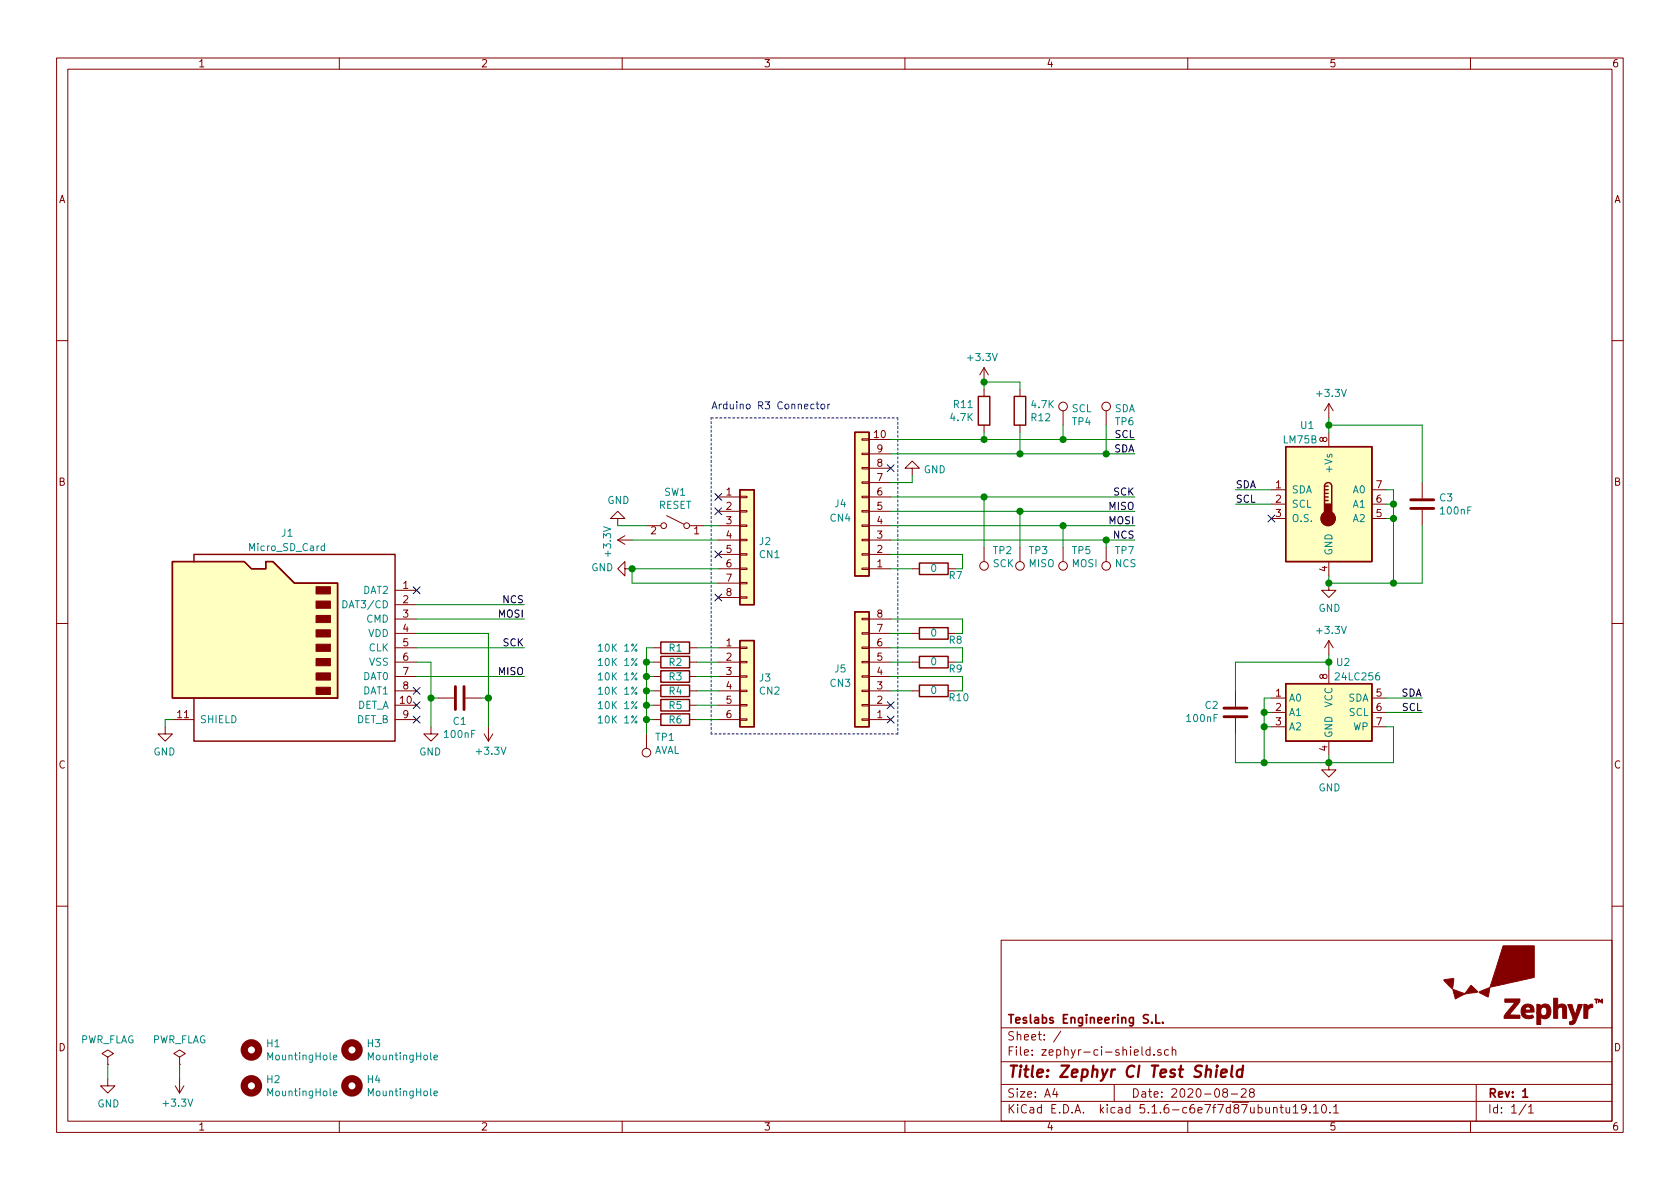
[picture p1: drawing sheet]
EESchema Schematic File Version 4
EELAYER 30 0
EELAYER END
$Descr A4 11693 8268
encoding utf-8
Sheet 1 1
Title "Zephyr CI Test Shield"
Date "2020-08-28"
Rev "1"
Comp "Teslabs Engineering S.L."
Comment1 ""
Comment2 ""
Comment3 ""
Comment4 ""
$EndDescr
$Comp
L Memory_EEPROM:24LC256 U2
U 1 1
P 9250 4950
F 0 "U2" H 9350 5300 50  0000 C CNN
F 1 "24LC256" H 9450 5200 50  0000 C CNN
F 2 "Package_SO:SOIC-8_3.9x4.9mm_P1.27mm" H 9250 4950 50  0001 C CNN
F 3 "http://ww1.microchip.com/downloads/en/devicedoc/21203m.pdf" H 9250 4950 50  0001 C CNN
F 4 "C5458" H 9250 4950 50  0001 C CNN "JLCPCB"
F 5 "579-24LC256T-I/SN" H 9250 4950 50  0001 C CNN "MOUSER"
	1    9250 4950
	1    0    0    -1  
$EndComp
$Comp
L power:GND #PWR014
U 1 1
P 9250 5300
F 0 "#PWR014" H 9250 5050 50  0001 C CNN
F 1 "GND" H 9255 5127 50  0000 C CNN
F 2 "" H 9250 5300 50  0001 C CNN
F 3 "" H 9250 5300 50  0001 C CNN
	1    9250 5300
	1    0    0    -1  
$EndComp
$Comp
L power:+3.3V #PWR013
U 1 1
P 9250 4550
F 0 "#PWR013" H 9250 4400 50  0001 C CNN
F 1 "+3.3V" H 9265 4723 50  0000 C CNN
F 2 "" H 9250 4550 50  0001 C CNN
F 3 "" H 9250 4550 50  0001 C CNN
	1    9250 4550
	1    0    0    -1  
$EndComp
Wire Wire Line
	8850 4850 8800 4850
Wire Wire Line
	8800 4850 8800 4950
Wire Wire Line
	8800 4950 8850 4950
Wire Wire Line
	8800 4950 8800 5050
Wire Wire Line
	8800 5050 8850 5050
Connection ~ 8800 4950
Wire Wire Line
	8800 5050 8800 5300
Connection ~ 8800 5050
Wire Wire Line
	9250 5300 9250 5250
Wire Wire Line
	9650 5050 9700 5050
Wire Wire Line
	9700 5050 9700 5300
Wire Wire Line
	9650 4950 9900 4950
Wire Wire Line
	9650 4850 9900 4850
Text Label 9900 4950 2    50   ~ 0
SCL
Text Label 9900 4850 2    50   ~ 0
SDA
$Comp
L Device:C C2
U 1 1
P 8600 4950
F 0 "C2" H 8714 4904 50  0000 L CNN
F 1 "100nF" H 8714 4995 50  0000 L CNN
F 2 "Capacitor_SMD:C_0805_2012Metric_Pad1.15x1.40mm_HandSolder" H 8638 4800 50  0001 C CNN
F 3 "~" H 8600 4950 50  0001 C CNN
F 4 "C49678" H 8600 4950 50  0001 C CNN "JLCPCB"
	1    8600 4950
	-1   0    0    1   
$EndComp
Wire Wire Line
	9250 4600 9250 4650
$Comp
L Device:R R10
U 1 1
P 6500 4800
F 0 "R10" V 6450 4700 50  0000 R CNN
F 1 "0" V 6500 4800 50  0000 C CNN
F 2 "Resistor_SMD:R_0805_2012Metric_Pad1.15x1.40mm_HandSolder" V 6430 4800 50  0001 C CNN
F 3 "~" H 6500 4800 50  0001 C CNN
F 4 "C17477" H 6500 4800 50  0001 C CNN "JLCPCB"
	1    6500 4800
	0    -1   -1   0   
$EndComp
Wire Wire Line
	6200 4800 6350 4800
Wire Wire Line
	6200 4700 6700 4700
Wire Wire Line
	6700 4700 6700 4800
Wire Wire Line
	6700 4800 6650 4800
Wire Wire Line
	6350 4600 6200 4600
Wire Wire Line
	6200 4500 6700 4500
Wire Wire Line
	6700 4500 6700 4600
Wire Wire Line
	6700 4600 6650 4600
Wire Wire Line
	6200 4400 6350 4400
Wire Wire Line
	6200 4300 6700 4300
Wire Wire Line
	6700 4300 6700 4400
Wire Wire Line
	6700 4400 6650 4400
$Comp
L Device:R R9
U 1 1
P 6500 4600
F 0 "R9" V 6450 4500 50  0000 R CNN
F 1 "0" V 6500 4600 50  0000 C CNN
F 2 "Resistor_SMD:R_0805_2012Metric_Pad1.15x1.40mm_HandSolder" V 6430 4600 50  0001 C CNN
F 3 "~" H 6500 4600 50  0001 C CNN
F 4 "C17477" H 6500 4600 50  0001 C CNN "JLCPCB"
	1    6500 4600
	0    -1   -1   0   
$EndComp
$Comp
L Device:R R8
U 1 1
P 6500 4400
F 0 "R8" V 6450 4300 50  0000 R CNN
F 1 "0" V 6500 4400 50  0000 C CNN
F 2 "Resistor_SMD:R_0805_2012Metric_Pad1.15x1.40mm_HandSolder" V 6430 4400 50  0001 C CNN
F 3 "~" H 6500 4400 50  0001 C CNN
F 4 "C17477" H 6500 4400 50  0001 C CNN "JLCPCB"
	1    6500 4400
	0    -1   -1   0   
$EndComp
$Comp
L Device:R R7
U 1 1
P 6500 3950
F 0 "R7" V 6450 3850 50  0000 R CNN
F 1 "0" V 6500 3950 50  0000 C CNN
F 2 "Resistor_SMD:R_0805_2012Metric_Pad1.15x1.40mm_HandSolder" V 6430 3950 50  0001 C CNN
F 3 "~" H 6500 3950 50  0001 C CNN
F 4 "C17477" H 6500 3950 50  0001 C CNN "JLCPCB"
	1    6500 3950
	0    -1   -1   0   
$EndComp
Wire Wire Line
	6200 3950 6350 3950
Wire Wire Line
	6200 3850 6700 3850
Wire Wire Line
	6700 3850 6700 3950
Wire Wire Line
	6700 3950 6650 3950
$Comp
L Device:R R11
U 1 1
P 6850 2850
F 0 "R11" H 6919 2896 50  0000 L CNN
F 1 "4.7K" H 6919 2805 50  0000 L CNN
F 2 "Resistor_SMD:R_0805_2012Metric_Pad1.15x1.40mm_HandSolder" V 6780 2850 50  0001 C CNN
F 3 "~" H 6850 2850 50  0001 C CNN
F 4 "C17673" H 6850 2850 50  0001 C CNN "JLCPCB"
	1    6850 2850
	-1   0    0    -1  
$EndComp
$Comp
L Device:R R12
U 1 1
P 7100 2850
F 0 "R12" H 7030 2804 50  0000 R CNN
F 1 "4.7K" H 7030 2895 50  0000 R CNN
F 2 "Resistor_SMD:R_0805_2012Metric_Pad1.15x1.40mm_HandSolder" V 7030 2850 50  0001 C CNN
F 3 "~" H 7100 2850 50  0001 C CNN
F 4 "C17673" H 7100 2850 50  0001 C CNN "JLCPCB"
	1    7100 2850
	-1   0    0    -1  
$EndComp
$Comp
L power:+3.3V #PWR010
U 1 1
P 6850 2650
F 0 "#PWR010" H 6850 2500 50  0001 C CNN
F 1 "+3.3V" H 6865 2823 50  0000 C CNN
F 2 "" H 6850 2650 50  0001 C CNN
F 3 "" H 6850 2650 50  0001 C CNN
	1    6850 2650
	-1   0    0    -1  
$EndComp
Wire Wire Line
	6200 3050 6850 3050
Wire Wire Line
	6850 3050 6850 3000
Wire Wire Line
	6200 3150 7100 3150
Wire Wire Line
	7100 3150 7100 3000
Wire Wire Line
	6850 3050 7400 3050
Connection ~ 6850 3050
Wire Wire Line
	7100 3150 7700 3150
Connection ~ 7100 3150
Wire Wire Line
	7100 2700 7100 2650
Wire Wire Line
	6850 2700 6850 2650
Wire Wire Line
	6850 2650 7100 2650
Connection ~ 6850 2650
Text Label 7900 3150 2    50   ~ 0
SDA
Text Label 7900 3050 2    50   ~ 0
SCL
Wire Wire Line
	6200 3750 7700 3750
Wire Wire Line
	6200 3650 7400 3650
Wire Wire Line
	6200 3550 7100 3550
Wire Wire Line
	6200 3450 6850 3450
Text Label 7900 3450 2    50   ~ 0
SCK
Text Label 7900 3550 2    50   ~ 0
MISO
Text Label 7900 3650 2    50   ~ 0
MOSI
Text Label 7900 3750 2    50   ~ 0
NCS
$Comp
L power:+3.3V #PWR03
U 1 1
P 1250 7500
F 0 "#PWR03" H 1250 7350 50  0001 C CNN
F 1 "+3.3V" H 1265 7673 50  0000 C CNN
F 2 "" H 1250 7500 50  0001 C CNN
F 3 "" H 1250 7500 50  0001 C CNN
	1    1250 7500
	-1   0    0    1   
$EndComp
$Comp
L power:GND #PWR01
U 1 1
P 750 7500
F 0 "#PWR01" H 750 7250 50  0001 C CNN
F 1 "GND" H 755 7327 50  0000 C CNN
F 2 "" H 750 7500 50  0001 C CNN
F 3 "" H 750 7500 50  0001 C CNN
	1    750  7500
	1    0    0    -1  
$EndComp
$Comp
L power:PWR_FLAG #FLG02
U 1 1
P 1250 7400
F 0 "#FLG02" H 1250 7475 50  0001 C CNN
F 1 "PWR_FLAG" H 1250 7573 50  0000 C CNN
F 2 "" H 1250 7400 50  0001 C CNN
F 3 "~" H 1250 7400 50  0001 C CNN
	1    1250 7400
	1    0    0    -1  
$EndComp
Wire Wire Line
	1250 7400 1250 7500
$Comp
L power:PWR_FLAG #FLG01
U 1 1
P 750 7400
F 0 "#FLG01" H 750 7475 50  0001 C CNN
F 1 "PWR_FLAG" H 750 7573 50  0000 C CNN
F 2 "" H 750 7400 50  0001 C CNN
F 3 "~" H 750 7400 50  0001 C CNN
	1    750  7400
	1    0    0    -1  
$EndComp
Wire Wire Line
	750  7400 750  7500
$Comp
L Sensor_Temperature:LM75B U1
U 1 1
P 9250 3500
F 0 "U1" H 9100 4050 50  0000 C CNN
F 1 "LM75B" H 9050 3950 50  0000 C CNN
F 2 "Package_SO:SOIC-8_3.9x4.9mm_P1.27mm" H 9250 3500 50  0001 C CNN
F 3 "http://www.ti.com/lit/ds/symlink/lm75b.pdf" H 9250 3500 50  0001 C CNN
F 4 "C34565" H 9250 3500 50  0001 C CNN "JLCPCB"
F 5 "926-LM75BIMX-3/NOPB" H 9250 3500 50  0001 C CNN "MOUSER"
	1    9250 3500
	1    0    0    -1  
$EndComp
Wire Wire Line
	8850 3400 8600 3400
Wire Wire Line
	8850 3500 8600 3500
Wire Wire Line
	9650 3400 9700 3400
Wire Wire Line
	9700 3600 9650 3600
Wire Wire Line
	9700 3400 9700 3500
Wire Wire Line
	9650 3500 9700 3500
Connection ~ 9700 3500
Wire Wire Line
	9700 3500 9700 3600
Wire Wire Line
	9250 4000 9250 4050
$Comp
L power:GND #PWR012
U 1 1
P 9250 4050
F 0 "#PWR012" H 9250 3800 50  0001 C CNN
F 1 "GND" H 9255 3877 50  0000 C CNN
F 2 "" H 9250 4050 50  0001 C CNN
F 3 "" H 9250 4050 50  0001 C CNN
	1    9250 4050
	1    0    0    -1  
$EndComp
Wire Wire Line
	9700 3600 9700 4050
Connection ~ 9700 3600
$Comp
L power:+3.3V #PWR011
U 1 1
P 9250 2900
F 0 "#PWR011" H 9250 2750 50  0001 C CNN
F 1 "+3.3V" H 9265 3073 50  0000 C CNN
F 2 "" H 9250 2900 50  0001 C CNN
F 3 "" H 9250 2900 50  0001 C CNN
	1    9250 2900
	1    0    0    -1  
$EndComp
$Comp
L Device:C C3
U 1 1
P 9900 3500
F 0 "C3" H 10015 3546 50  0000 L CNN
F 1 "100nF" H 10015 3455 50  0000 L CNN
F 2 "Capacitor_SMD:C_0805_2012Metric_Pad1.15x1.40mm_HandSolder" H 9938 3350 50  0001 C CNN
F 3 "~" H 9900 3500 50  0001 C CNN
F 4 "C49678" H 9900 3500 50  0001 C CNN "JLCPCB"
	1    9900 3500
	1    0    0    -1  
$EndComp
NoConn ~ 8850 3600
Text Label 8600 3400 0    50   ~ 0
SDA
Text Label 8600 3500 0    50   ~ 0
SCL
$Comp
L Connector:Micro_SD_Card_Det J1
U 1 1
P 2000 4500
F 0 "J1" H 2000 5300 50  0000 C CNN
F 1 "Micro_SD_Card" H 2000 5200 50  0000 C CNN
F 2 "Connector_Card:microSD_HC_Hirose_DM3AT-SF-PEJM5" H 3150 4800 50  0001 C CNN
F 3 "~" H 2000 4500 50  0001 C CNN
F 4 "DNP" H 2000 4500 50  0001 C CNN "JLCPCB"
F 5 "798-DM3AT-SF-PEJM5" H 2000 4500 50  0001 C CNN "MOUSER"
	1    2000 4500
	-1   0    0    -1  
$EndComp
$Comp
L power:+3.3V #PWR07
U 1 1
P 4400 3750
F 0 "#PWR07" H 4400 3600 50  0001 C CNN
F 1 "+3.3V" H 4415 3923 50  0000 C CNN
F 2 "" H 4400 3750 50  0001 C CNN
F 3 "" H 4400 3750 50  0001 C CNN
	1    4400 3750
	0    -1   1    0   
$EndComp
Wire Wire Line
	4400 3750 5000 3750
$Comp
L Switch:SW_SPST SW1
U 1 1
P 4700 3650
F 0 "SW1" H 4700 3885 50  0000 C CNN
F 1 "RESET" H 4700 3794 50  0000 C CNN
F 2 "Button_Switch_SMD:SW_SPST_TL3342" H 4700 3650 50  0001 C CNN
F 3 "~" H 4700 3650 50  0001 C CNN
F 4 "C318884" H 4700 3650 50  0001 C CNN "JLCPCB"
F 5 "612-TL3342F260QG" H 4700 3650 50  0001 C CNN "MOUSER"
	1    4700 3650
	-1   0    0    -1  
$EndComp
Wire Wire Line
	5000 3650 4900 3650
Wire Wire Line
	4500 3650 4300 3650
$Comp
L power:GND #PWR06
U 1 1
P 4300 3650
F 0 "#PWR06" H 4300 3400 50  0001 C CNN
F 1 "GND" H 4305 3477 50  0000 C CNN
F 2 "" H 4300 3650 50  0001 C CNN
F 3 "" H 4300 3650 50  0001 C CNN
	1    4300 3650
	1    0    0    1   
$EndComp
Wire Wire Line
	2900 4300 3650 4300
Wire Wire Line
	2900 4200 3650 4200
Wire Wire Line
	2900 4500 3650 4500
Wire Wire Line
	2900 4700 3650 4700
Wire Wire Line
	2900 4600 3000 4600
Wire Wire Line
	3000 4600 3000 4850
Wire Wire Line
	2900 4400 3400 4400
Wire Wire Line
	3400 4400 3400 4850
NoConn ~ 2900 4100
NoConn ~ 2900 4800
Wire Wire Line
	1200 5000 1150 5000
Wire Wire Line
	1150 5000 1150 5050
$Comp
L power:GND #PWR02
U 1 1
P 1150 5050
F 0 "#PWR02" H 1150 4800 50  0001 C CNN
F 1 "GND" H 1155 4877 50  0000 C CNN
F 2 "" H 1150 5050 50  0001 C CNN
F 3 "" H 1150 5050 50  0001 C CNN
	1    1150 5050
	-1   0    0    -1  
$EndComp
Text Label 3650 4300 2    50   ~ 0
MOSI
Text Label 3650 4200 2    50   ~ 0
NCS
Text Label 3650 4500 2    50   ~ 0
SCK
Text Label 3650 4700 2    50   ~ 0
MISO
$Comp
L power:GND #PWR04
U 1 1
P 3000 5050
F 0 "#PWR04" H 3000 4800 50  0001 C CNN
F 1 "GND" H 3005 4877 50  0000 C CNN
F 2 "" H 3000 5050 50  0001 C CNN
F 3 "" H 3000 5050 50  0001 C CNN
	1    3000 5050
	-1   0    0    -1  
$EndComp
$Comp
L Device:C C1
U 1 1
P 3200 4850
F 0 "C1" V 3360 4850 50  0000 C CNN
F 1 "100nF" V 3451 4850 50  0000 C CNN
F 2 "Capacitor_SMD:C_0805_2012Metric_Pad1.15x1.40mm_HandSolder" H 3238 4700 50  0001 C CNN
F 3 "~" H 3200 4850 50  0001 C CNN
F 4 "C49678" H 3200 4850 50  0001 C CNN "JLCPCB"
	1    3200 4850
	0    -1   1    0   
$EndComp
$Comp
L power:+3.3V #PWR05
U 1 1
P 3400 5050
F 0 "#PWR05" H 3400 4900 50  0001 C CNN
F 1 "+3.3V" H 3415 5223 50  0000 C CNN
F 2 "" H 3400 5050 50  0001 C CNN
F 3 "" H 3400 5050 50  0001 C CNN
	1    3400 5050
	1    0    0    1   
$EndComp
Wire Wire Line
	3350 4850 3400 4850
Connection ~ 3400 4850
Wire Wire Line
	3400 4850 3400 5050
Wire Wire Line
	3050 4850 3000 4850
Connection ~ 3000 4850
Wire Wire Line
	3000 4850 3000 5050
$Comp
L Connector:TestPoint TP5
U 1 1
P 7400 3800
F 0 "TP5" H 7342 3826 50  0000 R CNN
F 1 "MOSI" H 7342 3917 50  0000 R CNN
F 2 "TestPoint:TestPoint_Pad_D1.0mm" H 7600 3800 50  0001 C CNN
F 3 "~" H 7600 3800 50  0001 C CNN
F 4 "DNP" H 7400 3800 50  0001 C CNN "JLCPCB"
F 5 "DNP" H 7400 3800 50  0001 C CNN "MOUSER"
	1    7400 3800
	-1   0    0    1   
$EndComp
$Comp
L Connector:TestPoint TP7
U 1 1
P 7700 3800
F 0 "TP7" H 7642 3826 50  0000 R CNN
F 1 "NCS" H 7642 3917 50  0000 R CNN
F 2 "TestPoint:TestPoint_Pad_D1.0mm" H 7900 3800 50  0001 C CNN
F 3 "~" H 7900 3800 50  0001 C CNN
F 4 "DNP" H 7700 3800 50  0001 C CNN "JLCPCB"
F 5 "DNP" H 7700 3800 50  0001 C CNN "MOUSER"
	1    7700 3800
	-1   0    0    1   
$EndComp
Wire Wire Line
	7700 3800 7700 3750
Connection ~ 7700 3750
Wire Wire Line
	7700 3750 7900 3750
Wire Wire Line
	7400 3800 7400 3650
Connection ~ 7400 3650
Wire Wire Line
	7400 3650 7900 3650
Wire Wire Line
	7100 3800 7100 3550
Connection ~ 7100 3550
Wire Wire Line
	7100 3550 7900 3550
Wire Wire Line
	6850 3800 6850 3450
Connection ~ 6850 3450
Wire Wire Line
	6850 3450 7900 3450
$Comp
L Connector:TestPoint TP4
U 1 1
P 7400 2950
F 0 "TP4" H 7342 2976 50  0000 R CNN
F 1 "SCL" H 7342 3067 50  0000 R CNN
F 2 "TestPoint:TestPoint_Pad_D1.0mm" H 7600 2950 50  0001 C CNN
F 3 "~" H 7600 2950 50  0001 C CNN
F 4 "DNP" H 7400 2950 50  0001 C CNN "JLCPCB"
F 5 "DNP" H 7400 2950 50  0001 C CNN "MOUSER"
	1    7400 2950
	-1   0    0    -1  
$EndComp
$Comp
L Connector:TestPoint TP6
U 1 1
P 7700 2950
F 0 "TP6" H 7642 2976 50  0000 R CNN
F 1 "SDA" H 7642 3067 50  0000 R CNN
F 2 "TestPoint:TestPoint_Pad_D1.0mm" H 7900 2950 50  0001 C CNN
F 3 "~" H 7900 2950 50  0001 C CNN
F 4 "DNP" H 7700 2950 50  0001 C CNN "JLCPCB"
F 5 "DNP" H 7700 2950 50  0001 C CNN "MOUSER"
	1    7700 2950
	-1   0    0    -1  
$EndComp
Wire Wire Line
	7700 2950 7700 3150
Connection ~ 7700 3150
Wire Wire Line
	7700 3150 7900 3150
Wire Wire Line
	7400 2950 7400 3050
Connection ~ 7400 3050
Wire Wire Line
	7400 3050 7900 3050
$Comp
L Device:R R6
U 1 1
P 4700 5000
F 0 "R6" V 4700 5050 50  0000 R CNN
F 1 "10K 1%" V 4700 5400 50  0000 C CNN
F 2 "Resistor_SMD:R_0805_2012Metric_Pad1.15x1.40mm_HandSolder" V 4630 5000 50  0001 C CNN
F 3 "~" H 4700 5000 50  0001 C CNN
F 4 "C17414" H 4700 5000 50  0001 C CNN "JLCPCB"
	1    4700 5000
	0    -1   1    0   
$EndComp
$Comp
L Device:R R5
U 1 1
P 4700 4900
F 0 "R5" V 4700 4950 50  0000 R CNN
F 1 "10K 1%" V 4700 5300 50  0000 C CNN
F 2 "Resistor_SMD:R_0805_2012Metric_Pad1.15x1.40mm_HandSolder" V 4630 4900 50  0001 C CNN
F 3 "~" H 4700 4900 50  0001 C CNN
F 4 "C17414" H 4700 4900 50  0001 C CNN "JLCPCB"
	1    4700 4900
	0    -1   1    0   
$EndComp
$Comp
L Device:R R4
U 1 1
P 4700 4800
F 0 "R4" V 4700 4850 50  0000 R CNN
F 1 "10K 1%" V 4700 5200 50  0000 C CNN
F 2 "Resistor_SMD:R_0805_2012Metric_Pad1.15x1.40mm_HandSolder" V 4630 4800 50  0001 C CNN
F 3 "~" H 4700 4800 50  0001 C CNN
F 4 "C17414" H 4700 4800 50  0001 C CNN "JLCPCB"
	1    4700 4800
	0    -1   1    0   
$EndComp
$Comp
L Device:R R3
U 1 1
P 4700 4700
F 0 "R3" V 4700 4750 50  0000 R CNN
F 1 "10K 1%" V 4700 5100 50  0000 C CNN
F 2 "Resistor_SMD:R_0805_2012Metric_Pad1.15x1.40mm_HandSolder" V 4630 4700 50  0001 C CNN
F 3 "~" H 4700 4700 50  0001 C CNN
F 4 "C17414" H 4700 4700 50  0001 C CNN "JLCPCB"
	1    4700 4700
	0    -1   1    0   
$EndComp
$Comp
L Device:R R2
U 1 1
P 4700 4600
F 0 "R2" V 4700 4650 50  0000 R CNN
F 1 "10K 1%" V 4700 5000 50  0000 C CNN
F 2 "Resistor_SMD:R_0805_2012Metric_Pad1.15x1.40mm_HandSolder" V 4630 4600 50  0001 C CNN
F 3 "~" H 4700 4600 50  0001 C CNN
F 4 "C17414" H 4700 4600 50  0001 C CNN "JLCPCB"
	1    4700 4600
	0    -1   1    0   
$EndComp
$Comp
L Device:R R1
U 1 1
P 4700 4500
F 0 "R1" V 4700 4550 50  0000 R CNN
F 1 "10K 1%" V 4700 4900 50  0000 C CNN
F 2 "Resistor_SMD:R_0805_2012Metric_Pad1.15x1.40mm_HandSolder" V 4630 4500 50  0001 C CNN
F 3 "~" H 4700 4500 50  0001 C CNN
F 4 "C17414" H 4700 4500 50  0001 C CNN "JLCPCB"
	1    4700 4500
	0    -1   1    0   
$EndComp
Wire Wire Line
	5000 4500 4850 4500
Wire Wire Line
	5000 4600 4850 4600
Wire Wire Line
	5000 4700 4850 4700
Wire Wire Line
	5000 4800 4850 4800
Wire Wire Line
	5000 4900 4850 4900
Wire Wire Line
	5000 5000 4850 5000
Wire Wire Line
	4550 5000 4500 5000
Wire Wire Line
	4500 5000 4500 4900
Wire Wire Line
	4500 4500 4550 4500
Wire Wire Line
	4550 4600 4500 4600
Connection ~ 4500 4600
Wire Wire Line
	4500 4600 4500 4500
Wire Wire Line
	4550 4700 4500 4700
Connection ~ 4500 4700
Wire Wire Line
	4500 4700 4500 4600
Wire Wire Line
	4550 4800 4500 4800
Connection ~ 4500 4800
Wire Wire Line
	4500 4800 4500 4700
Wire Wire Line
	4550 4900 4500 4900
Connection ~ 4500 4900
Wire Wire Line
	4500 4900 4500 4800
Wire Wire Line
	8600 5100 8600 5300
Wire Wire Line
	8600 5300 8800 5300
Wire Wire Line
	8800 5300 9250 5300
Connection ~ 8800 5300
Connection ~ 9250 5300
Wire Wire Line
	9700 5300 9250 5300
Wire Wire Line
	9250 4600 8600 4600
Wire Wire Line
	8600 4600 8600 4800
Connection ~ 9250 4600
Wire Wire Line
	9250 4550 9250 4600
Wire Wire Line
	9700 4050 9250 4050
Connection ~ 9250 4050
Wire Wire Line
	9250 2900 9250 2950
Wire Wire Line
	9250 2950 9900 2950
Wire Wire Line
	9900 2950 9900 3350
Connection ~ 9250 2950
Wire Wire Line
	9250 2950 9250 3000
Wire Wire Line
	9900 3650 9900 4050
Wire Wire Line
	9900 4050 9700 4050
Connection ~ 9700 4050
$Comp
L Connector_Generic:Conn_01x08 J2
U 1 1
P 5200 3750
F 0 "J2" H 5280 3742 50  0000 L CNN
F 1 "CN1" H 5280 3651 50  0000 L CNN
F 2 "Connector_PinHeader_2.54mm:PinHeader_1x08_P2.54mm_Vertical" H 5200 3750 50  0001 C CNN
F 3 "~" H 5200 3750 50  0001 C CNN
F 4 "DNP" H 5200 3750 50  0001 C CNN "JLCPCB"
F 5 "649-1012937890801BLF" H 5200 3750 50  0001 C CNN "MOUSER"
	1    5200 3750
	1    0    0    -1  
$EndComp
NoConn ~ 5000 3550
$Comp
L Connector_Generic:Conn_01x06 J3
U 1 1
P 5200 4700
F 0 "J3" H 5280 4692 50  0000 L CNN
F 1 "CN2" H 5280 4601 50  0000 L CNN
F 2 "Connector_PinHeader_2.54mm:PinHeader_1x06_P2.54mm_Vertical" H 5200 4700 50  0001 C CNN
F 3 "~" H 5200 4700 50  0001 C CNN
F 4 "DNP" H 5200 4700 50  0001 C CNN "JLCPCB"
F 5 "649-1012937890601BLF" H 5200 4700 50  0001 C CNN "MOUSER"
	1    5200 4700
	1    0    0    -1  
$EndComp
NoConn ~ 5000 3450
NoConn ~ 5000 3850
NoConn ~ 5000 4150
$Comp
L power:GND #PWR08
U 1 1
P 4400 3950
F 0 "#PWR08" H 4400 3700 50  0001 C CNN
F 1 "GND" V 4405 3822 50  0000 R CNN
F 2 "" H 4400 3950 50  0001 C CNN
F 3 "" H 4400 3950 50  0001 C CNN
	1    4400 3950
	0    1    -1   0   
$EndComp
Wire Wire Line
	4400 3950 5000 3950
Wire Wire Line
	5000 4050 4400 4050
Wire Wire Line
	4400 4050 4400 3950
Connection ~ 4400 3950
$Comp
L Connector_Generic:Conn_01x10 J4
U 1 1
P 6000 3550
F 0 "J4" H 6150 3500 50  0000 C CNN
F 1 "CN4" H 6150 3600 50  0000 C CNN
F 2 "Connector_PinHeader_2.54mm:PinHeader_1x10_P2.54mm_Vertical" H 6000 3550 50  0001 C CNN
F 3 "~" H 6000 3550 50  0001 C CNN
F 4 "DNP" H 6000 3550 50  0001 C CNN "JLCPCB"
F 5 "649-1012937891001BLF" H 6000 3550 50  0001 C CNN "MOUSER"
	1    6000 3550
	-1   0    0    1   
$EndComp
NoConn ~ 6200 5000
NoConn ~ 6200 4900
$Comp
L Connector_Generic:Conn_01x08 J5
U 1 1
P 6000 4700
F 0 "J5" H 6150 4650 50  0000 C CNN
F 1 "CN3" H 6150 4750 50  0000 C CNN
F 2 "Connector_PinHeader_2.54mm:PinHeader_1x08_P2.54mm_Vertical" H 6000 4700 50  0001 C CNN
F 3 "~" H 6000 4700 50  0001 C CNN
F 4 "DNP" H 6000 4700 50  0001 C CNN "JLCPCB"
F 5 "649-1012937890802BLF" H 6000 4700 50  0001 C CNN "MOUSER"
	1    6000 4700
	-1   0    0    1   
$EndComp
$Comp
L Connector:TestPoint TP3
U 1 1
P 7100 3800
F 0 "TP3" H 7042 3826 50  0000 R CNN
F 1 "MISO" H 7042 3917 50  0000 R CNN
F 2 "TestPoint:TestPoint_Pad_D1.0mm" H 7300 3800 50  0001 C CNN
F 3 "~" H 7300 3800 50  0001 C CNN
F 4 "DNP" H 7100 3800 50  0001 C CNN "JLCPCB"
F 5 "DNP" H 7100 3800 50  0001 C CNN "MOUSER"
	1    7100 3800
	-1   0    0    1   
$EndComp
$Comp
L Connector:TestPoint TP2
U 1 1
P 6850 3800
F 0 "TP2" H 6792 3826 50  0000 R CNN
F 1 "SCK" H 6792 3917 50  0000 R CNN
F 2 "TestPoint:TestPoint_Pad_D1.0mm" H 7050 3800 50  0001 C CNN
F 3 "~" H 7050 3800 50  0001 C CNN
F 4 "DNP" H 6850 3800 50  0001 C CNN "JLCPCB"
F 5 "DNP" H 6850 3800 50  0001 C CNN "MOUSER"
	1    6850 3800
	-1   0    0    1   
$EndComp
$Comp
L Mechanical:MountingHole H1
U 1 1
P 1750 7300
F 0 "H1" H 1850 7346 50  0000 L CNN
F 1 "MountingHole" H 1850 7255 50  0000 L CNN
F 2 "zephyr-ci-shield:MountingHole_3.2mm" H 1750 7300 50  0001 C CNN
F 3 "~" H 1750 7300 50  0001 C CNN
F 4 "DNP" H 1750 7300 50  0001 C CNN "JLCPCB"
F 5 "DNP" H 1750 7300 50  0001 C CNN "MOUSER"
	1    1750 7300
	1    0    0    -1  
$EndComp
$Comp
L Mechanical:MountingHole H2
U 1 1
P 1750 7550
F 0 "H2" H 1850 7596 50  0000 L CNN
F 1 "MountingHole" H 1850 7505 50  0000 L CNN
F 2 "zephyr-ci-shield:MountingHole_3.2mm" H 1750 7550 50  0001 C CNN
F 3 "~" H 1750 7550 50  0001 C CNN
F 4 "DNP" H 1750 7550 50  0001 C CNN "JLCPCB"
F 5 "DNP" H 1750 7550 50  0001 C CNN "MOUSER"
	1    1750 7550
	1    0    0    -1  
$EndComp
$Comp
L Mechanical:MountingHole H3
U 1 1
P 2450 7300
F 0 "H3" H 2550 7346 50  0000 L CNN
F 1 "MountingHole" H 2550 7255 50  0000 L CNN
F 2 "zephyr-ci-shield:MountingHole_3.2mm" H 2450 7300 50  0001 C CNN
F 3 "~" H 2450 7300 50  0001 C CNN
F 4 "DNP" H 2450 7300 50  0001 C CNN "JLCPCB"
F 5 "DNP" H 2450 7300 50  0001 C CNN "MOUSER"
	1    2450 7300
	1    0    0    -1  
$EndComp
$Comp
L Mechanical:MountingHole H4
U 1 1
P 2450 7550
F 0 "H4" H 2550 7596 50  0000 L CNN
F 1 "MountingHole" H 2550 7505 50  0000 L CNN
F 2 "zephyr-ci-shield:MountingHole_3.2mm" H 2450 7550 50  0001 C CNN
F 3 "~" H 2450 7550 50  0001 C CNN
F 4 "DNP" H 2450 7550 50  0001 C CNN "JLCPCB"
F 5 "DNP" H 2450 7550 50  0001 C CNN "MOUSER"
	1    2450 7550
	1    0    0    -1  
$EndComp
NoConn ~ 6200 3250
$Comp
L power:GND #PWR09
U 1 1
P 6350 3300
F 0 "#PWR09" H 6350 3050 50  0001 C CNN
F 1 "GND" H 6272 3263 50  0000 R CNN
F 2 "" H 6350 3300 50  0001 C CNN
F 3 "" H 6350 3300 50  0001 C CNN
	1    6350 3300
	-1   0    0    1   
$EndComp
Wire Wire Line
	6350 3350 6350 3300
Wire Wire Line
	6200 3350 6350 3350
$Comp
L zephyr-ci-shield:Logo_Zephyr #G1
U 1 1
P 10600 6850
F 0 "#G1" H 10600 6464 60  0001 C CNN
F 1 "Logo_Zephyr" H 10600 7236 60  0001 C CNN
F 2 "zephyr-ci-shield:Logo_Zephyr" H 10600 6850 50  0001 C CNN
F 3 "" H 10600 6850 50  0001 C CNN
	1    10600 6850
	1    0    0    -1  
$EndComp
$Comp
L Connector:TestPoint TP1
U 1 1
P 4500 5100
F 0 "TP1" H 4442 5126 50  0000 R CNN
F 1 "AVAL" H 4442 5217 50  0000 R CNN
F 2 "TestPoint:TestPoint_Pad_D1.0mm" H 4700 5100 50  0001 C CNN
F 3 "~" H 4700 5100 50  0001 C CNN
F 4 "DNP" H 4500 5100 50  0001 C CNN "JLCPCB"
F 5 "DNP" H 4500 5100 50  0001 C CNN "MOUSER"
	1    4500 5100
	-1   0    0    1   
$EndComp
Wire Wire Line
	4500 5000 4500 5100
Connection ~ 4500 5000
NoConn ~ 2900 4900
NoConn ~ 2900 5000
Wire Notes Line
	6250 2900 6250 5100
Wire Notes Line
	6250 5100 4950 5100
Wire Notes Line
	4950 5100 4950 2900
Wire Notes Line
	4950 2900 6250 2900
Text Notes 4950 2850 0    50   ~ 0
Arduino R3 Connector
$EndSCHEMATC
